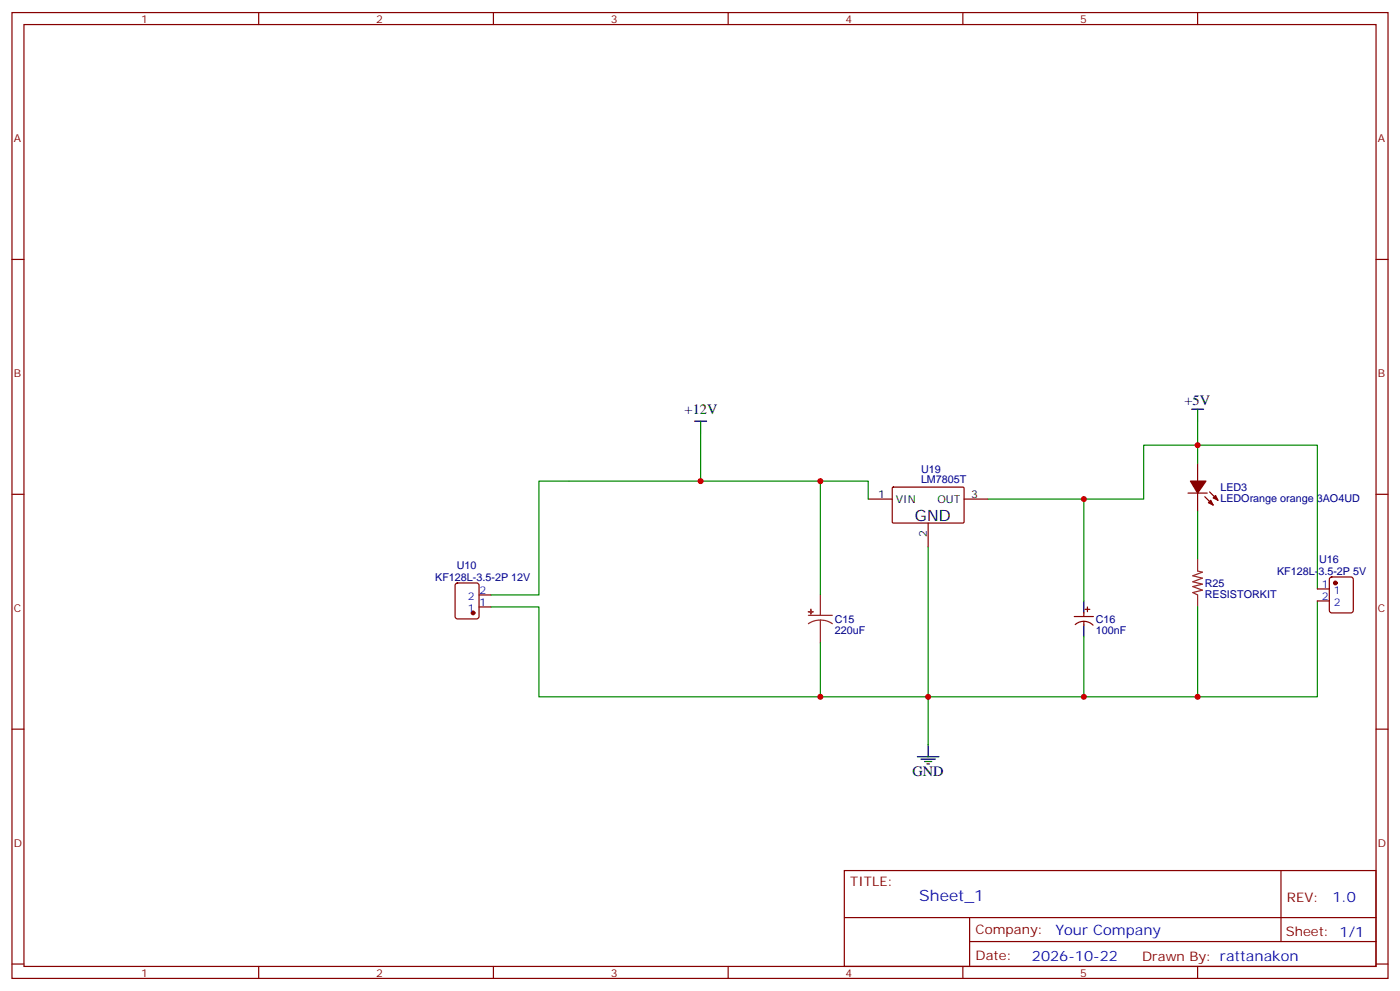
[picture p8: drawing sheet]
<svg xmlns="http://www.w3.org/2000/svg" width="412mm" height="292mm" viewBox="0 0 412 292" stroke-linecap="round" stroke-linejoin="round" font-family="sans-serif">
<g fill="none" stroke="#870000" stroke-width=".35">
<path d="M3.5 3.7h405.4v284.3h-405.4zM7.1 7.2h398.2v277.3h-398.2zM76.2 3.7v3.5M145.3 3.7v3.5M214.5 3.7v3.5M283.6 3.7v3.5M352.8 3.7v3.5M3.5 76.4h3.6M405.3 76.4h3.6M352.8 136.3v5.3M3.5 145.5h3.6M255.8 146.9h7"/>
<path d="M262.9 143.6l.3-.2 20.6 .1 .2 .3-.1 10-.3 .2-20.6-.1-.2-.3zM273.4 154v7M284 146.9h7M350 145.2h5.6M352.8 145.2v5.3M354.9 146.2l2.5 2.5M356.3 144.8l2.5 2.5M405.3 145.5h3.6M134.3 171.8l.5-.2h5.6l.7 .5v9.4l-.5 .7h-5.8l-.7-.5v-9.4zM141.1 178.7h3.5M141.1 175.2h3.5M319.6 179.4h1.4"/>
<path d="M320.3 178.7v1.4M388.1 173.4h3.5M388.1 176.9h3.5M391.8 170.1l.5-.2h5.6l.7 .4v9.4l-.4 .7h-5.9l-.7-.4v-9.4zM316.4 181.5h5.7M316.7 183.9a3.8 3.8 0 0 1 5.3 .2M319.3 180.4v1.1M319.3 182.9v1.1M3.5 214.7h3.6M405.3 214.7h3.6M248.7 256.3h156.6v28.2h-156.6zM377.3 256.3v20.9"/>
<path d="M248.7 270.1h156.5M285.6 277.2h119.6M285.6 270.1v14.2M3.5 283.8h3.6M76.2 284.5v3.5M145.3 284.5v3.5M214.5 284.5v3.5M283.6 284.5v3.5M352.8 284.5v3.5M405.3 283.8h3.6"/>
</g>
<path d="M241.7 175.2v6M352.8 164.6v3.5l1.4 .4-2.8 1 2.8 .7-2.8 1.1 2.8 .7-2.8 .7 2.8 1-2.8 .7 1.4 .8v3.5M238.1 181.2h7.1M241.7 182.6l1.8 .2 1.7 .8M241.7 182.6l-1.9 .2-1.7 .8M241.7 182.6v6.7" fill="none" stroke="#8c2424" stroke-width=".35"/>
<g fill="#8c2424" stroke="#8c2424" stroke-width=".35">
<path d="M238.1 180.1h1.4z"/>
<path d="M238.8 179.4l.1 1.4z"/>
</g>
<path d="M204.6 124h3.5M206.4 124v3.5M351 120.5h3.5M352.8 120.5v3.5M319.3 176.9v3.5M319.3 184v3.5M273.4 219.3v3.5M270.2 222.8h6.4M271.3 223.5h4.2M272.3 224.2h2.2M273 224.9h.8" fill="none" stroke="#000" stroke-width=".35"/>
<g fill="#870000" stroke="#870000" stroke-width=".35">
<path d="M356 148l.7-.7 .7 1.4z"/>
<path d="M358.1 145.9l.7 1.4-1.4-.7z"/>
<path d="M350.7 141.6h4.5l-2.4 3.6z"/>
<circle cx="139.3" cy="180.4" r=".53"/>
<circle cx="393.3" cy="171.6" r=".53"/>
</g>
<path d="M206.4 127.5v14.1M352.8 136.3v-5.2h-15.9v15.8h-45.9M352.8 124v7.1h35.3v42.3M241.7 141.6v33.6M255.8 146.9v-5.3h-97.1v33.6h-14.1M319.3 146.9v30M352.8 150.5v14.1M144.6 178.7h14.1v26.4h83M273.4 161v58.3M352.8 178.7v26.4h-111.1v-15.8M388.1 176.9v28.2h-35.3M319.3 187.5v17.6" fill="none" stroke="#008700" stroke-width=".35"/>
<g fill="#c00">
<circle cx="241.7" cy="141.6" r=".88"/>
<circle cx="319.3" cy="146.9" r=".88"/>
<circle cx="319.3" cy="205.1" r=".88"/>
<circle cx="273.4" cy="205.1" r=".88"/>
<circle cx="241.7" cy="205.1" r=".88"/>
<circle cx="352.8" cy="131.1" r=".88"/>
<circle cx="352.8" cy="205.1" r=".88"/>
<circle cx="206.4" cy="141.6" r=".88"/>
</g>
<text font-size="4.6" x="269.5" y="153.3">GND</text>
<text font-size="4.6" fill="#00f" x="270.8" y="265.3">Sheet_1</text>
<g font-size="4.2">
<text x="348.9" y="119.3">+5V</text>
<text x="201.7" y="121.9">+12V</text>
<text x="268.8" y="228.4">GND</text>
</g>
<g font-size="4.2" fill="#00f">
<text x="392.5" y="265.6">1.0</text>
<text x="310.9" y="275.1">Your Company</text>
<text x="304" y="282.9">2026-10-22</text>
</g>
<g font-size="3.9" fill="#800">
<text x="250.5" y="260.9">TITLE:</text>
<text x="379.1" y="265.6">REV:</text>
<text x="287.4" y="275.1">Company:</text>
<text x="378.7" y="275.7">Sheet: 1/1</text>
<text x="287.4" y="282.8">Date:</text>
<text x="336.4" y="282.8">Drawn By: rattanakon</text>
</g>
<g font-size="3.2" fill="#800">
<text x="41.6" y="6.7">1</text>
<text x="110.8" y="6.7">2</text>
<text x="179.9" y="6.7">3</text>
<text x="249.1" y="6.7">4</text>
<text x="318.2" y="6.7">5</text>
<text x="4.1" y="41.8">A</text>
<text x="405.9" y="41.8">A</text>
<text x="4.1" y="110.9">B</text>
<text x="405.9" y="110.9">B</text>
<text x="4.1" y="180.1">C</text>
<text x="405.9" y="180.1">C</text>
<text x="4.1" y="249.2">D</text>
<text x="405.9" y="249.2">D</text>
<text x="41.6" y="287.5">1</text>
<text x="110.8" y="287.5">2</text>
<text x="179.9" y="287.5">3</text>
<text x="249.1" y="287.5">4</text>
<text x="318.2" y="287.5">5</text>
</g>
<g font-size="3.2" fill="#000080">
<text x="271.3" y="142.3">LM7805T</text>
<text x="271.3" y="139.1">U19</text>
<text x="359.5" y="147.8">LEDOrange orange 3AO4UD</text>
<text x="359.5" y="144.5">LED3</text>
<text x="134.6" y="167.5">U10</text>
<text x="388.6" y="165.7">U16</text>
<text x="128.2" y="171">KF128L-3.5-2P 12V</text>
<text x="354.9" y="172.8">R25</text>
<text x="376.2" y="169.2">KF128L-3.5-2P 5V</text>
<text x="354.9" y="176">RESISTORKIT</text>
<text x="245.9" y="183.4">C15</text>
<text x="322.8" y="183.4">C16</text>
<text x="245.9" y="186.5">220uF</text>
<text x="322.8" y="186.5">100nF</text>
</g>
<g font-size="3.2">
<text x="258.7" y="146.6">1</text>
<text x="263.9" y="148">VIN</text>
<text x="276.2" y="148">OUT</text>
<text x="286.1" y="146.6">3</text>
<text x="273" y="158.1" transform="rotate(-90 273 158.1)">2</text>
</g>
<g font-size="3.2" fill="#00f">
<text x="389.4" y="173">1</text>
<text x="137.8" y="176.6">2</text>
<text x="141.3" y="178.3">1</text>
<text x="141.3" y="174.8">2</text>
<text x="389.4" y="176.6">2</text>
<text x="392.9" y="174.8">1</text>
<text x="392.9" y="178.3">2</text>
<text x="137.8" y="180.1">1</text>
</g>
</svg>
